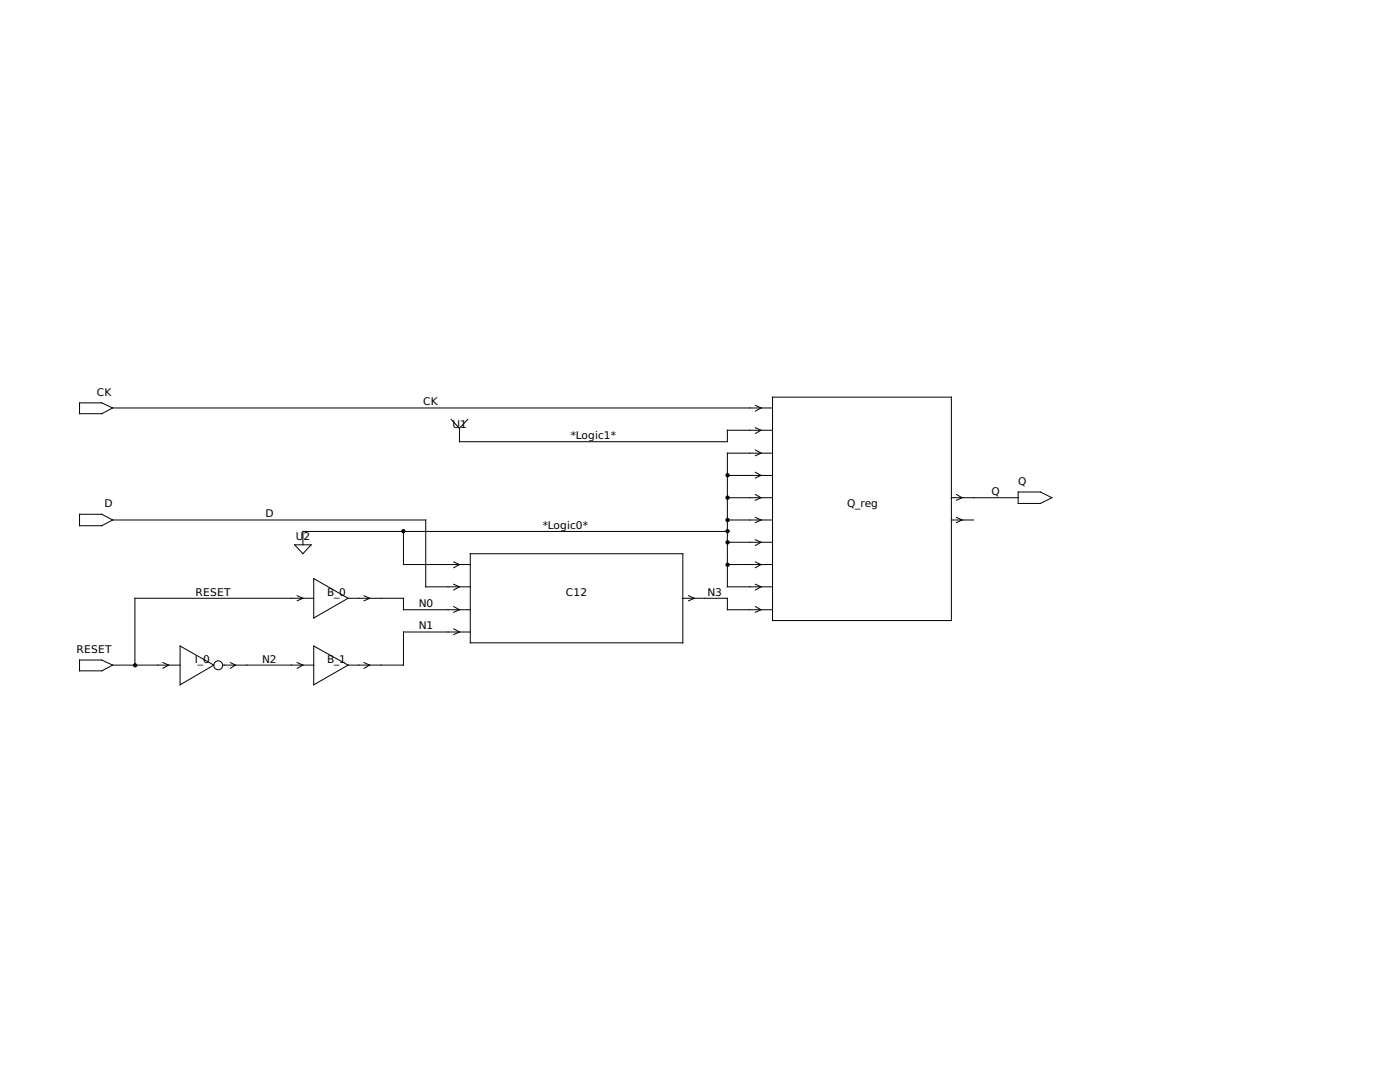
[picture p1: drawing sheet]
<svg xmlns="http://www.w3.org/2000/svg" width="279mm" height="216mm" viewBox="0 0 279 216" stroke-linecap="round" stroke-linejoin="round" font-family="sans-serif">
<g fill="none" stroke="#000" stroke-width=".2">
<path d="M154.2 79.2h35.7v44.6h-35.7zM15.9 80.4h4.4l2.2 1-2.2 1.2h-4.4zM22.5 81.4h131.7M90 83.7l1.7 1.8M91.7 85.5v2.6h53.5v-2.2h9M93.3 83.7l-1.6 1.8M145.2 94.9h9M145.2 99.3h9M150.7 89.8l1.2 .6-1.2 .5M150.7 85.3l1.2 .6-1.2 .6M150.7 94.2l1.2 .7-1.2 .5M150.7 80.9l1.2 .5-1.2 .6"/>
<path d="M150.7 98.7l1.2 .6-1.2 .5M154.2 90.4h-9v26.7h9M189.9 99.3h13.3M190.9 98.7l1.1 .6-1.1 .5M203.2 98.2h4.4l2.3 1.1-2.3 1.2h-4.4zM15.9 102.6h4.4l2.2 1.2-2.2 1.1h-4.4zM22.5 103.8h62.5v13.3h8.9M58.8 108.7h3.3l-1.6 1.8zM59.3 118.9l1.2 .5-1.2 .5M62.6 115.4l6.9 4-6.9 3.9zM62.6 119.4h-35.7v13.3M69.5 119.4h11v2.3h13.4"/>
<path d="M72.6 118.9l1.2 .5-1.2 .5M80.5 106v6.6h13.4M90.6 116.6l1.1 .5-1.1 .6M90.6 112.1l1.1 .5-1.1 .7M93.9 110.5h42.4v17.8h-42.4zM136.3 119.4h8.9v2.3h9M137.4 118.9l1.2 .5-1.2 .5M145.2 106h-84.7v2.7M145.2 103.8h9M145.2 112.6h9M145.2 108.2h9M150.7 103.3l1.2 .5-1.2 .5"/>
<path d="M150.7 112.1l1.2 .5-1.2 .7M150.7 116.6l1.2 .5-1.2 .6M150.7 107.7l1.2 .5-1.2 .6M189.9 103.8h4.4M190.9 103.3l1.1 .5-1.1 .5M15.9 131.7h4.4l2.2 1-2.2 1.2h-4.4zM22.5 132.7h13.4M32.5 132.2l1.2 .5-1.2 .7M35.9 128.9l6.8 3.8-6.8 4zM44.5 132.7h18.1M46 132.2l1 .5-1 .7M59.3 132.2l1.2 .5-1.2 .7"/>
<path d="M62.6 128.9l6.9 3.8-6.9 4zM72.6 132.2l1.2 .5-1.2 .7M90.6 125.5l1.1 .6-1.1 .5M90.6 121l1.1 .7-1.1 .5M93.9 126.1h-13.4v6.6h-11M150.7 121l1.2 .7-1.2 .5"/>
<circle cx="43.5" cy="132.8" r=".89"/>
</g>
<g fill="#000" stroke="#000" stroke-width=".2">
<circle cx="145.2" cy="94.8" r=".33"/>
<circle cx="145.2" cy="99.3" r=".33"/>
<circle cx="80.5" cy="106" r=".33"/>
<circle cx="145.2" cy="103.8" r=".33"/>
<circle cx="145.2" cy="108.2" r=".33"/>
<circle cx="145.2" cy="112.7" r=".33"/>
<circle cx="145.2" cy="106" r=".33"/>
<circle cx="27" cy="132.8" r=".33"/>
</g>
<g font-size="2.1">
<text x="19.3" y="79">CK</text>
<text x="84.5" y="80.9">CK</text>
<text x="90.3" y="85.5">U1</text>
<text x="113.9" y="87.6">*Logic1*</text>
<text x="20.8" y="101.2">D</text>
<text x="169" y="101.1">Q_reg</text>
<text x="197.9" y="98.8">Q</text>
<text x="203.2" y="96.8">Q</text>
<text x="53" y="103.3">D</text>
<text x="59.1" y="107.8">U</text>
<text x="60.6" y="107.8">2</text>
<text x="108.3" y="105.5">*Logic0*</text>
<text x="39" y="118.9">RESET</text>
<text x="65.3" y="118.9">B_0</text>
<text x="112.9" y="118.9">C12</text>
<text x="141.2" y="118.9">N3</text>
<text x="83.6" y="125.6">N1</text>
<text x="83.6" y="121.2">N0</text>
<text x="15.2" y="130.3">RESET</text>
<text x="38.9" y="132.2">I_0</text>
<text x="52.3" y="132.2">N2</text>
<text x="65.3" y="132.2">B_1</text>
</g>
</svg>
